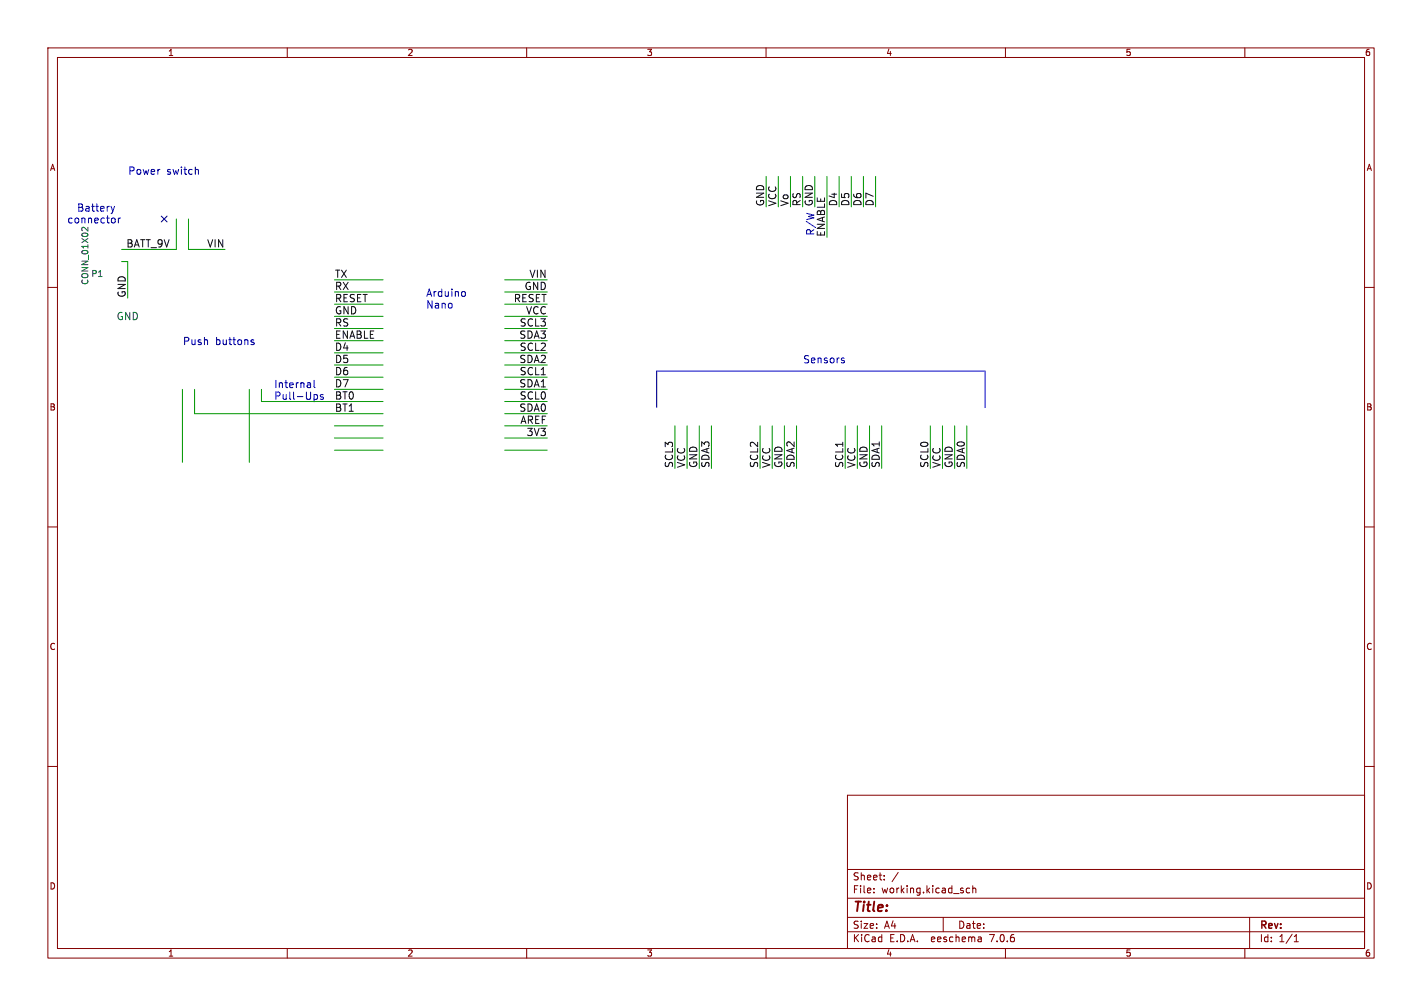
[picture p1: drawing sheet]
<svg xmlns="http://www.w3.org/2000/svg" width="297mm" height="210mm" viewBox="0 0 297 210" stroke-linecap="round" stroke-linejoin="round" font-family="sans-serif">
<g fill="none" stroke="#840000" stroke-width=".21">
<path d="M10 10h277v190h-277zM12 12h273v186h-273zM60 10v2M110 10v2M160 10v2M210 10v2M260 10v2M10 60h2M285 60h2M10 110h2M285 110h2M10 160h2"/>
<path d="M285 160h2M177 166h108v32h-108zM60 198v2M110 198v2M160 198v2M177 194.5h108M177 191.5h108M177 187.5h108M177 181.5h108M182.5 186.3v.1M182.5 185.5v.1M184.7 183.6v.1"/>
<path d="M184.7 182.8v.1M187.6 182.1l-1.3 2M197 191.5v3M202.5 185.5l-.4-.1-.3 .3 .2 .6h.5M203.2 185.5l.2-.1 .3 .1 .1 .9M203.2 184.9v1.5M204.9 195.7l.1 .9M205 196.5l-.2 .1M205 196h-.2M210 198v2M260 198v2M261 191.5v6.5"/>
<path d="M270.3 196.6h.9M270.3 195.5l.4-.4v1.5"/>
</g>
<g fill="none" stroke="#0000c2" stroke-width=".21">
<path d="M41.2 35.4l.2 .2v.8M23.2 43.1l.4 1M23.6 44.1l-.2 .4M23.9 43.1l-.3 1M24 45.7v.7M24.7 45.5v1M25.2 45.5l-.5 .3M52.5 71.4l.5 .1 .1 .2-.2 .2h-.5M52.5 71h.5M64.8 80l.1 .9M65.6 79.4v1.3l.2 .2M96.7 60.9h.4l.1 .2-.1 .6-.4 .2"/>
<path d="M175.9 75.2l.4 .1 .1 .2-.2 .3h-.3M175.9 74.7l.4 .1M64.9 80.8l-.2 .1M64.9 80.3h-.2M65.7 82.4h.5l.1 .2-.1 .6-.5 .2M67.5 82.4h-.4l-.2 .2 .1 .2 .5 .1v.4h-.6M137.2 85.1v-7.6h68.5v7.6"/>
</g>
<g fill="none" stroke="#009600" stroke-width=".21">
<path d="M160 36.8v6.4M162.6 36.8v6.4M165.1 36.8v6.4M167.6 36.8v6.4M170.2 36.8v6.4M172.7 36.8v12.7M175.3 36.8v6.4M177.8 36.8v6.4M180.3 36.8v6.4M182.9 36.8v6.4M25.4 54.6h1.3v7.6M36.8 45.7v6.4h-11.4"/>
<path d="M39.4 45.7v6.4h7.6M69.8 58.4h10.2M105.4 58.4h8.9M69.8 61h10.2M69.8 66h10.2M69.8 78.7h10.2M69.8 73.7h10.2M69.8 68.6h10.2M69.8 71.1h10.2M69.8 63.5h10.2M69.8 76.2h10.2M105.4 61h8.9"/>
<path d="M105.4 66h8.9M105.4 78.7h8.9M105.4 73.7h8.9M105.4 68.6h8.9M105.4 71.1h8.9M105.4 63.5h8.9M105.4 76.2h8.9M38.1 81.3v15.2M40.6 81.3v5.1h39.4M52.1 81.3v15.2M54.6 81.3v2.5h25.4M69.8 94h10.2"/>
<path d="M69.8 81.3h10.2M69.8 88.9h10.2M69.8 91.4h10.2M105.4 83.8h8.9M105.4 86.4h8.9M105.4 94h8.9M105.4 81.3h8.9M105.4 88.9h8.9M105.4 91.4h8.9M141 88.9v8.9M143.5 88.9v8.9M146 88.9v8.9"/>
<path d="M148.6 88.9v8.9M158.7 88.9v8.9M161.3 88.9v8.9M163.8 88.9v8.9M166.4 88.9v8.9M176.5 88.9v8.9M179.1 88.9v8.9M181.6 88.9v8.9M184.1 88.9v8.9M194.3 88.9v8.9M196.8 88.9v8.9M199.4 88.9v8.9"/>
<path d="M201.9 88.9v8.9"/>
</g>
<path d="M33.7 45.1l1.2 1.2M34.9 45.1l-1.2 1.2" fill="none" stroke="#000084" stroke-width=".21"/>
<path d="M17.2 47.5l-.1 .5M18.4 47.4v.8l-.8-.7" fill="none" stroke="#006464" stroke-width=".21"/>
<text font-size="2.8" fill="#840000" x="178" y="190.9">Title:</text>
<g font-size="2.1" fill="#0000c2">
<text x="26.7" y="36.6">Power</text>
<text x="34.8" y="36.6">switch</text>
<text x="16" y="44.3">Battery</text>
<text x="170.2" y="49.3" transform="rotate(-90 170.2 49.3)">R/W</text>
<text x="88.9" y="62.1">Arduino</text>
<text x="88.9" y="64.5">Nano</text>
<text x="38.1" y="72.1">Push</text>
<text x="44.9" y="72.1">buttons</text>
<text x="167.6" y="76">Sensors</text>
<text x="57.1" y="81.1">Internal</text>
<text x="57.1" y="83.6">Pull-Ups</text>
</g>
<g font-size="2.1" fill="#006464">
<text x="14" y="46.7">connector</text>
<text x="24.3" y="67">GND</text>
</g>
<g font-size="2.1" fill="#0f0f0f">
<text x="159.7" y="43.2" transform="rotate(-90 159.7 43.2)">GND</text>
<text x="162.2" y="43.2" transform="rotate(-90 162.2 43.2)">VCC</text>
<text x="164.8" y="43.2" transform="rotate(-90 164.8 43.2)">Vo</text>
<text x="167.3" y="43.2" transform="rotate(-90 167.3 43.2)">RS</text>
<text x="169.9" y="43.2" transform="rotate(-90 169.9 43.2)">GND</text>
<text x="174.9" y="43.2" transform="rotate(-90 174.9 43.2)">D4</text>
<text x="177.5" y="43.2" transform="rotate(-90 177.5 43.2)">D5</text>
<text x="180" y="43.2" transform="rotate(-90 180 43.2)">D6</text>
<text x="182.6" y="43.2" transform="rotate(-90 182.6 43.2)">D7</text>
<text x="26.3" y="51.8">BATT_9V</text>
<text x="43.2" y="51.8">VIN</text>
<text x="172.4" y="49.5" transform="rotate(-90 172.4 49.5)">ENABLE</text>
<text x="69.8" y="58.1">TX</text>
<text x="110.5" y="58.1">VIN</text>
<text x="26.4" y="62.2" transform="rotate(-90 26.4 62.2)">GND</text>
<text x="69.8" y="60.6">RX</text>
<text x="69.8" y="65.7">GND</text>
<text x="69.8" y="63.2">RESET</text>
<text x="107.3" y="63.2">RESET</text>
<text x="109.5" y="60.6">GND</text>
<text x="109.8" y="65.7">VCC</text>
<text x="69.8" y="68.3">RS</text>
<text x="69.8" y="70.8">ENABLE</text>
<text x="108.4" y="70.8">SDA3</text>
<text x="108.5" y="68.3">SCL3</text>
<text x="69.8" y="75.9">D5</text>
<text x="69.8" y="73.3">D4</text>
<text x="108.4" y="75.9">SDA2</text>
<text x="108.5" y="73.3">SCL2</text>
<text x="69.8" y="81">D7</text>
<text x="69.8" y="83.5">BT0</text>
<text x="69.8" y="78.4">D6</text>
<text x="108.4" y="81">SDA1</text>
<text x="108.5" y="83.5">SCL0</text>
<text x="108.5" y="78.4">SCL1</text>
<text x="69.8" y="86">BT1</text>
<text x="108.4" y="86">SDA0</text>
<text x="108.6" y="88.6">AREF</text>
<text x="109.9" y="91.1">3V3</text>
<text x="140.7" y="97.8" transform="rotate(-90 140.7 97.8)">SCL3</text>
<text x="143.2" y="97.8" transform="rotate(-90 143.2 97.8)">VCC</text>
<text x="145.7" y="97.8" transform="rotate(-90 145.7 97.8)">GND</text>
<text x="148.3" y="97.8" transform="rotate(-90 148.3 97.8)">SDA3</text>
<text x="158.4" y="97.8" transform="rotate(-90 158.4 97.8)">SCL2</text>
<text x="161" y="97.8" transform="rotate(-90 161 97.8)">VCC</text>
<text x="163.5" y="97.8" transform="rotate(-90 163.5 97.8)">GND</text>
<text x="166.1" y="97.8" transform="rotate(-90 166.1 97.8)">SDA2</text>
<text x="176.2" y="97.8" transform="rotate(-90 176.2 97.8)">SCL1</text>
<text x="178.8" y="97.8" transform="rotate(-90 178.8 97.8)">VCC</text>
<text x="181.3" y="97.8" transform="rotate(-90 181.3 97.8)">GND</text>
<text x="183.8" y="97.8" transform="rotate(-90 183.8 97.8)">SDA1</text>
<text x="194" y="97.8" transform="rotate(-90 194 97.8)">SCL0</text>
<text x="196.5" y="97.8" transform="rotate(-90 196.5 97.8)">VCC</text>
<text x="199.1" y="97.8" transform="rotate(-90 199.1 97.8)">GND</text>
<text x="201.6" y="97.8" transform="rotate(-90 201.6 97.8)">SDA0</text>
</g>
<g font-size="2.1" fill="#840000">
<text x="178" y="184">Sheet:</text>
<text x="178" y="186.7">File:</text>
<text x="184.1" y="186.7">working.kicad_sch</text>
<text x="178" y="196.9">KiCad</text>
<text x="178" y="194.1">Size:</text>
<text x="184.7" y="194.1">A4</text>
<text x="185.7" y="196.9">E.D.A.</text>
<text x="194.6" y="196.9">eeschema</text>
<text x="200" y="194.1">Date:</text>
<text x="207" y="196.9">7.0.6</text>
<text x="263" y="194.3">Rev:</text>
<text x="263" y="196.9">Id:</text>
<text x="267.1" y="196.9">1/1</text>
</g>
<g font-size="1.8" fill="#840000">
<text x="35" y="11.9">1</text>
<text x="85" y="11.9">2</text>
<text x="135" y="11.9">3</text>
<text x="185" y="11.9">4</text>
<text x="235" y="11.9">5</text>
<text x="285" y="11.9">6</text>
<text x="10.3" y="35.9">A</text>
<text x="285.3" y="35.9">A</text>
<text x="10.3" y="85.9">B</text>
<text x="285.3" y="85.9">B</text>
<text x="10.3" y="135.9">C</text>
<text x="285.3" y="135.9">C</text>
<text x="10.3" y="185.9">D</text>
<text x="285.3" y="185.9">D</text>
<text x="35" y="199.9">1</text>
<text x="85" y="199.9">2</text>
<text x="135" y="199.9">3</text>
<text x="185" y="199.9">4</text>
<text x="235" y="199.9">5</text>
<text x="285" y="199.9">6</text>
</g>
<g font-size="1.8" fill="#006464">
<text x="18.6" y="59.6" transform="rotate(-90 18.6 59.6)">CONN_01X02</text>
<text x="19" y="58">P1</text>
</g>
</svg>
